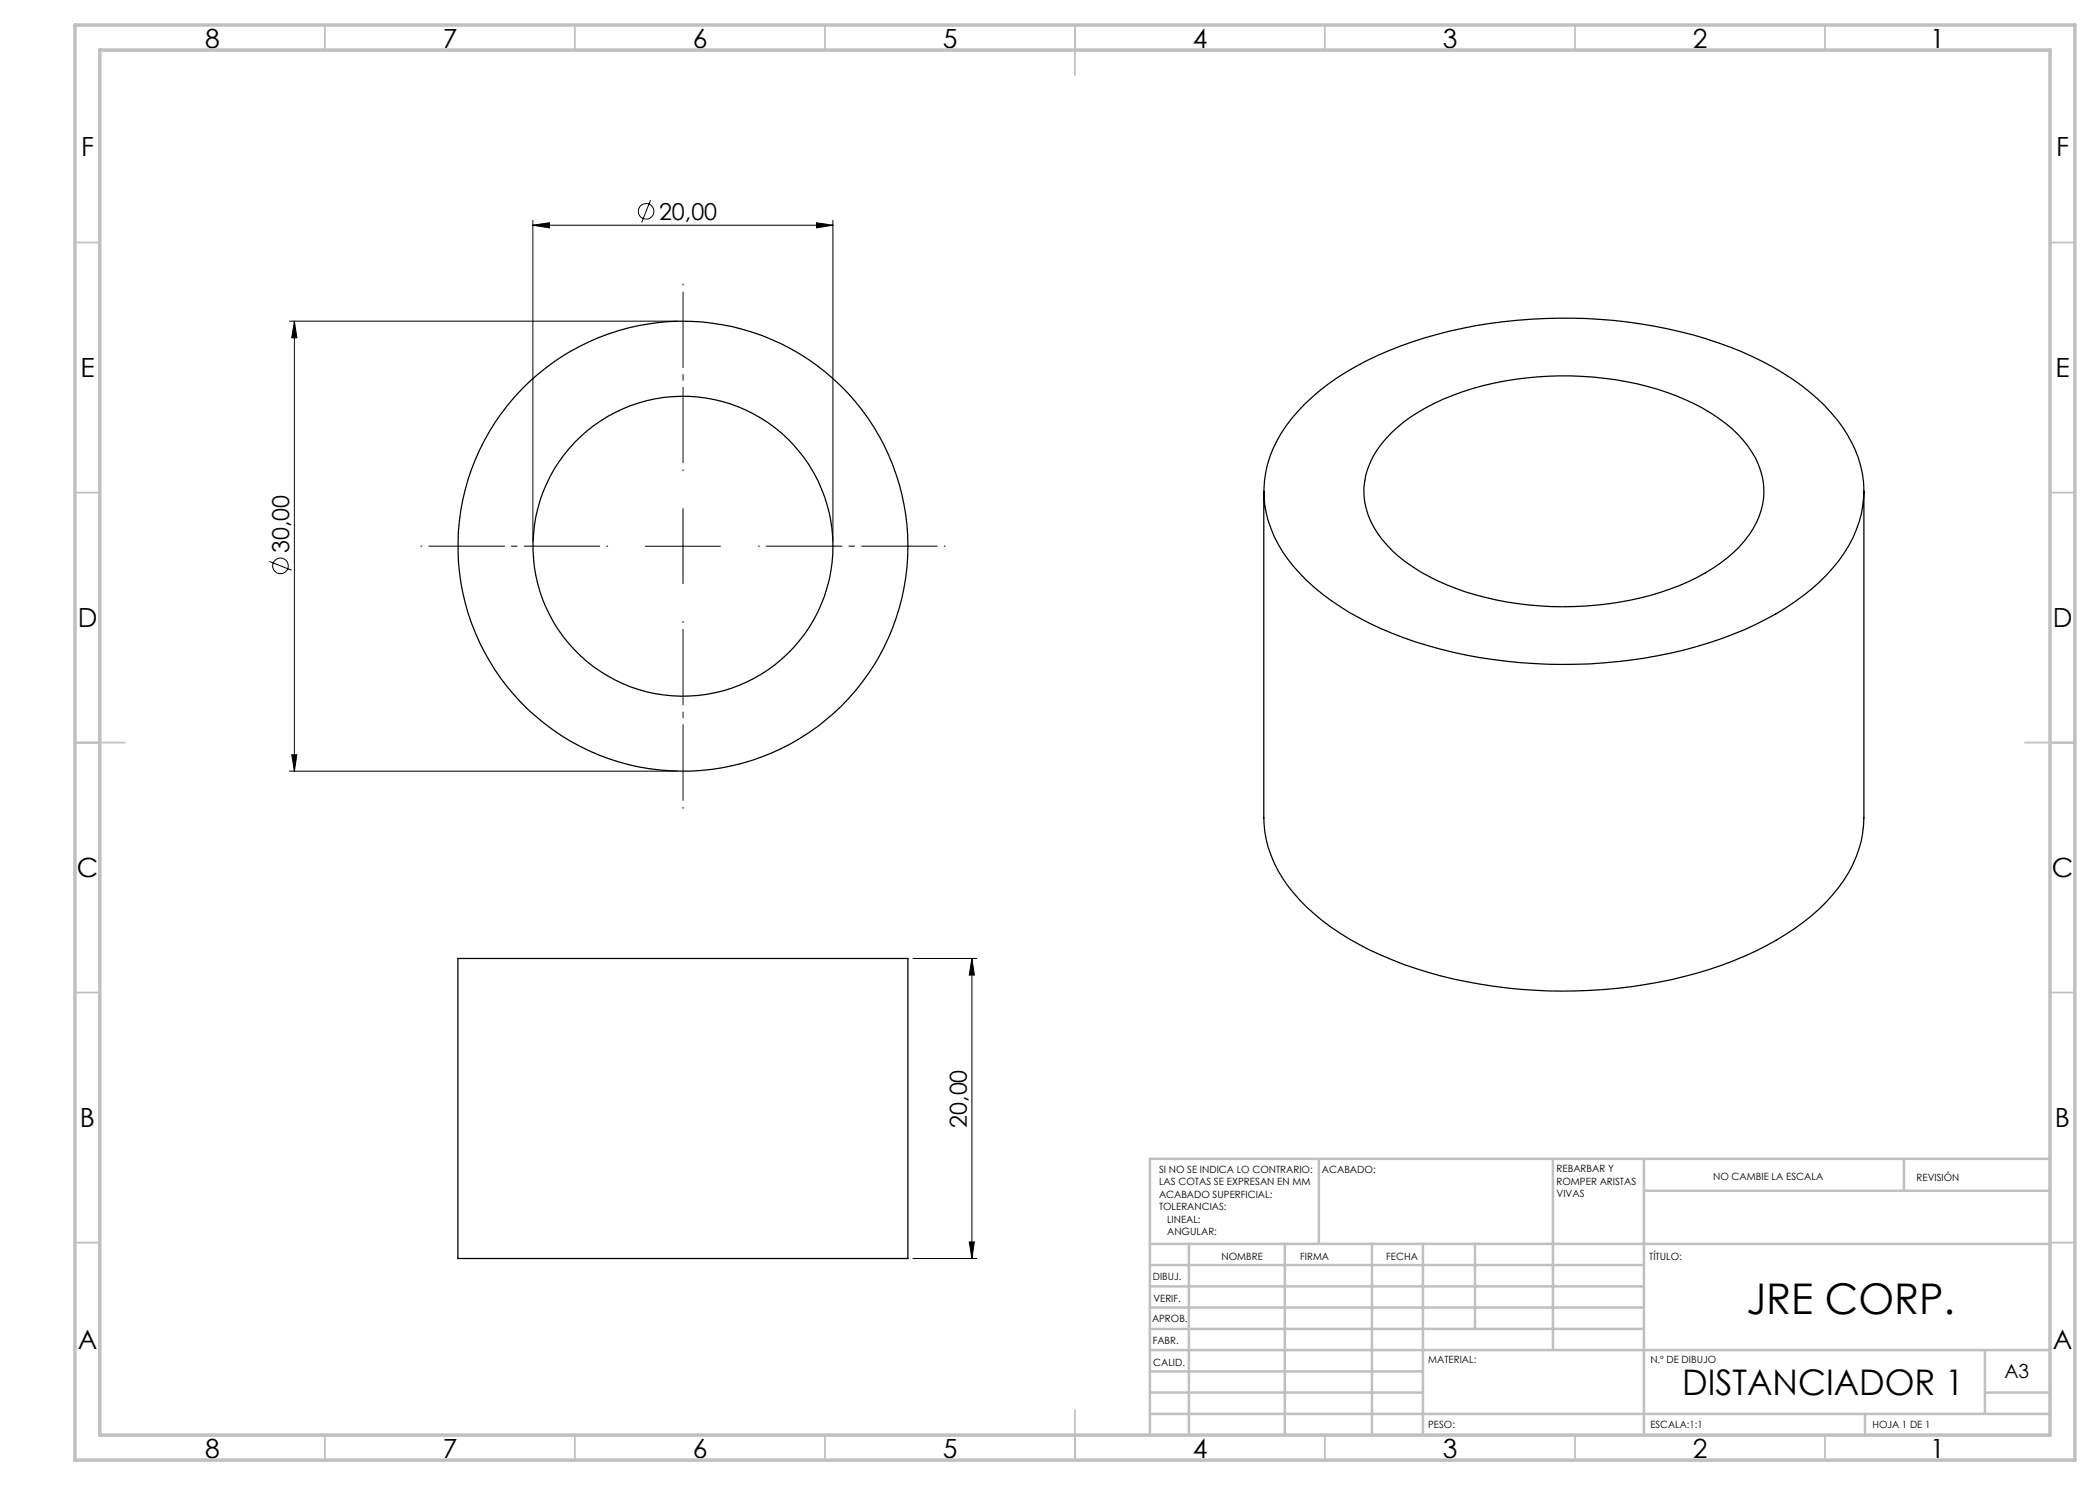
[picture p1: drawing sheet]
<svg xmlns="http://www.w3.org/2000/svg" width="420mm" height="297mm" viewBox="0 0 420 297" stroke-linecap="round" stroke-linejoin="round" font-family="sans-serif">
<g fill="none" stroke="#000" stroke-width=".25">
<path d="M252.8 98.2v65.4a24.1 24.1 0 0 0 7.2 16.4 51.2 51.2 0 0 0 18.4 11.9 96.1 96.1 0 0 0 45.1 5.8 78.4 78.4 0 0 0 33.6-10.8 35.4 35.4 0 0 0 13.5-14 21.1 21.1 0 0 0 2.2-9.3v-65.4M261 80.8a57.7 57.7 0 0 1 23.9-13.2 99.3 99.3 0 0 1 58.8 1 55.5 55.5 0 0 1 21.2 12.5 25 25 0 0 1 7.9 17 24.2 24.2 0 0 1-7.5 16.9 53.4 53.4 0 0 1-21 12.7 98.8 98.8 0 0 1-63.6-.2 51.9 51.9 0 0 1-22-14.2 22.2 22.2 0 0 1-5.2-20.5 26.9 26.9 0 0 1 7.5-12zM278.3 86.6a40.2 40.2 0 0 1 18.2-9.5 66.1 66.1 0 0 1 38.9 2.1 32.2 32.2 0 0 1 14.2 10 14.5 14.5 0 0 1-.7 19 35.5 35.5 0 0 1-16.9 10.3 65.1 65.1 0 0 1-42.8-1.6 30.3 30.3 0 0 1-13.6-10.2 14.3 14.3 0 0 1 .6-17.8zM91.6 191.7h90v60h-90z"/>
<circle cx="136.6" cy="109.3" r="45"/>
<circle cx="136.6" cy="109.2" r="30"/>
</g>
<g fill="none" stroke="#000" stroke-width=".2">
<path d="M106.6 45l3.3-.4v1zM106.6 44.1v64.2M106.6 45h60M130.1 40l-1.8 4.5M163.3 44.6l3.3 .4-3.3 .6zM166.6 44.1v64.2M57.9 64.2h77.7M58.9 64.2v90M58.9 64.2l.5 3.4h-1.1zM53.9 112.3l4.4 1.7M129.1 109.3h15M136.6 101.7v15"/>
<path d="M57.9 154.2h77.7M58.3 151h1.1l-.5 3.2zM182.6 191.7h12.8M194.4 191.7v60M194.4 191.7l.5 3.3h-1zM182.6 251.7h12.8M193.9 248.4h1l-.5 3.3z"/>
<circle cx="129.2" cy="42.3" r="1.56"/>
<circle cx="56.1" cy="113.2" r="1.56"/>
</g>
<path d="M136.6 94.2v-37.5M121.6 109.2h-37.5M151.6 109.2h37.5M136.6 124.2v37.5" fill="none" stroke="#000" stroke-width=".2" stroke-dasharray="15.2 1.3 1.3 1.3" stroke-dashoffset="-1.6" stroke-linecap="butt"/>
<g fill="none" stroke="#c0c0c0" stroke-width=".35">
<path d="M65 5v5M115 5v5M165 5v5M215 5v10M265 5v5M315 5v5M365 5v5M15 48.5h5M410 48.5h5M15 98.5h5M410 98.5h5M15 148.5h10"/>
<path d="M405 148.5h10M15 198.5h5M410 198.5h5M15 248.5h5M410 248.5h5M65 287v5M115 287v5M165 287v5M215 282v10M265 287v5M315 287v5M365 287v5"/>
</g>
<g fill="none" stroke="#c0c0c0" stroke-width=".5">
<path d="M263.8 231.8v17M310.6 231.8v38.2M328.8 231.8v55.2M328.8 238.2h81.2M380.8 231.8v6.4M410 231.8h-180v55.2M230 248.8h180M230 257.3h98.8M230 253h98.8M237.8 248.8v38.2M257 248.8v38.2M274.4 248.8v38.2"/>
<path d="M284.6 248.8v38.2M295 248.8v17M230 265.8h98.8M230 261.5h98.8M230 278.5h54.6M230 274.3h54.6M230 270h180M397 278.5h13M397 270v12.8M230 282.8h180M373 282.8v4.2"/>
</g>
<path d="M15 5h400v287h-400zM20 10h390v277h-390z" fill="none" stroke="#c0c0c0" stroke-width=".7"/>
<g fill="#000">
<path d="M106.6 45l3.3-.4v1zM163.3 44.6l3.3 .4-3.3 .6z"/>
<path d="M193.9 248.4h1l-.5 3.3zM194.4 191.7l.5 3.3h-1zM58.3 151h1.1l-.5 3.2zM58.9 64.2l.5 3.4h-1.1z"/>
</g>
<text font-size="8.5" x="349.3" y="262.7">JRE CORP.</text>
<text font-size="7.1" x="336.4" y="279">DISTANCIADOR 1</text>
<g font-size="5.3">
<text x="41" y="9.5">8</text>
<text x="88.5" y="9.5">7</text>
<text x="138.5" y="9.5">6</text>
<text x="188.5" y="9.5">5</text>
<text x="238.5" y="9.5">4</text>
<text x="288.5" y="9.5">3</text>
<text x="338.5" y="9.5">2</text>
<text x="386" y="9.5">1</text>
<text x="16.2" y="31.2">F</text>
<text x="411.2" y="31.2">F</text>
<text x="16.1" y="75.5">E</text>
<text x="411.1" y="75.5">E</text>
<text x="15.5" y="125.5">D</text>
<text x="410.5" y="125.5">D</text>
<text x="15.4" y="175.5">C</text>
<text x="410.4" y="175.5">C</text>
<text x="16" y="225.5">B</text>
<text x="411" y="225.5">B</text>
<text x="15.5" y="269.7">A</text>
<text x="410.5" y="269.7">A</text>
<text x="41" y="291.5">8</text>
<text x="88.5" y="291.5">7</text>
<text x="138.5" y="291.5">6</text>
<text x="188.5" y="291.5">5</text>
<text x="238.5" y="291.5">4</text>
<text x="288.5" y="291.5">3</text>
<text x="338.5" y="291.5">2</text>
<text x="386" y="291.5">1</text>
</g>
<g font-size="4.7">
<text x="131.8" y="44">20,00</text>
<text x="57.8" y="110.6" transform="rotate(-90 57.8 110.6)">30,00</text>
<text x="193.4" y="225.6" transform="rotate(-90 193.4 225.6)">20,00</text>
</g>
<text font-size="3.9" x="400.9" y="275.5">A3</text>
<g font-size="2">
<text x="231.8" y="234.6">SI NO SE INDICA LO CONTRARIO:</text>
<text x="231.8" y="237.1">LAS COTAS SE EXPRESAN EN MM</text>
<text x="231.8" y="239.6">ACABADO SUPERFICIAL:</text>
<text x="264.4" y="234.6">ACABADO:</text>
<text x="311.3" y="234.5">REBARBAR Y</text>
<text x="311.3" y="237">ROMPER ARISTAS</text>
<text x="311.3" y="239.5">VIVAS</text>
<text x="342.6" y="236">NO CAMBIE LA ESCALA</text>
<text x="383.3" y="236.2">REVISIÓN</text>
<text x="231.8" y="242.1">TOLERANCIAS:</text>
<text x="233.4" y="244.6">LINEAL:</text>
<text x="233.4" y="247.1">ANGULAR:</text>
<text x="244.3" y="252">NOMBRE</text>
<text x="260" y="251.9">FIRMA</text>
<text x="277.2" y="251.9">FECHA</text>
<text x="329.9" y="251.9">TÍTULO:</text>
<text x="230.6" y="256.1">DIBUJ.</text>
<text x="230.7" y="260.3">VERIF.</text>
<text x="230.4" y="264.4">APROB.</text>
<text x="230.5" y="268.8">FABR.</text>
<text x="230.7" y="273.1">CALID.</text>
<text x="285.6" y="272.5">MATERIAL:</text>
<text x="330.1" y="272.5">N.º DE DIBUJO</text>
<text x="285.6" y="285.5">PESO:</text>
<text x="330.1" y="285.6">ESCALA:1:1</text>
<text x="374.5" y="285.6">HOJA 1 DE 1</text>
</g>
</svg>
